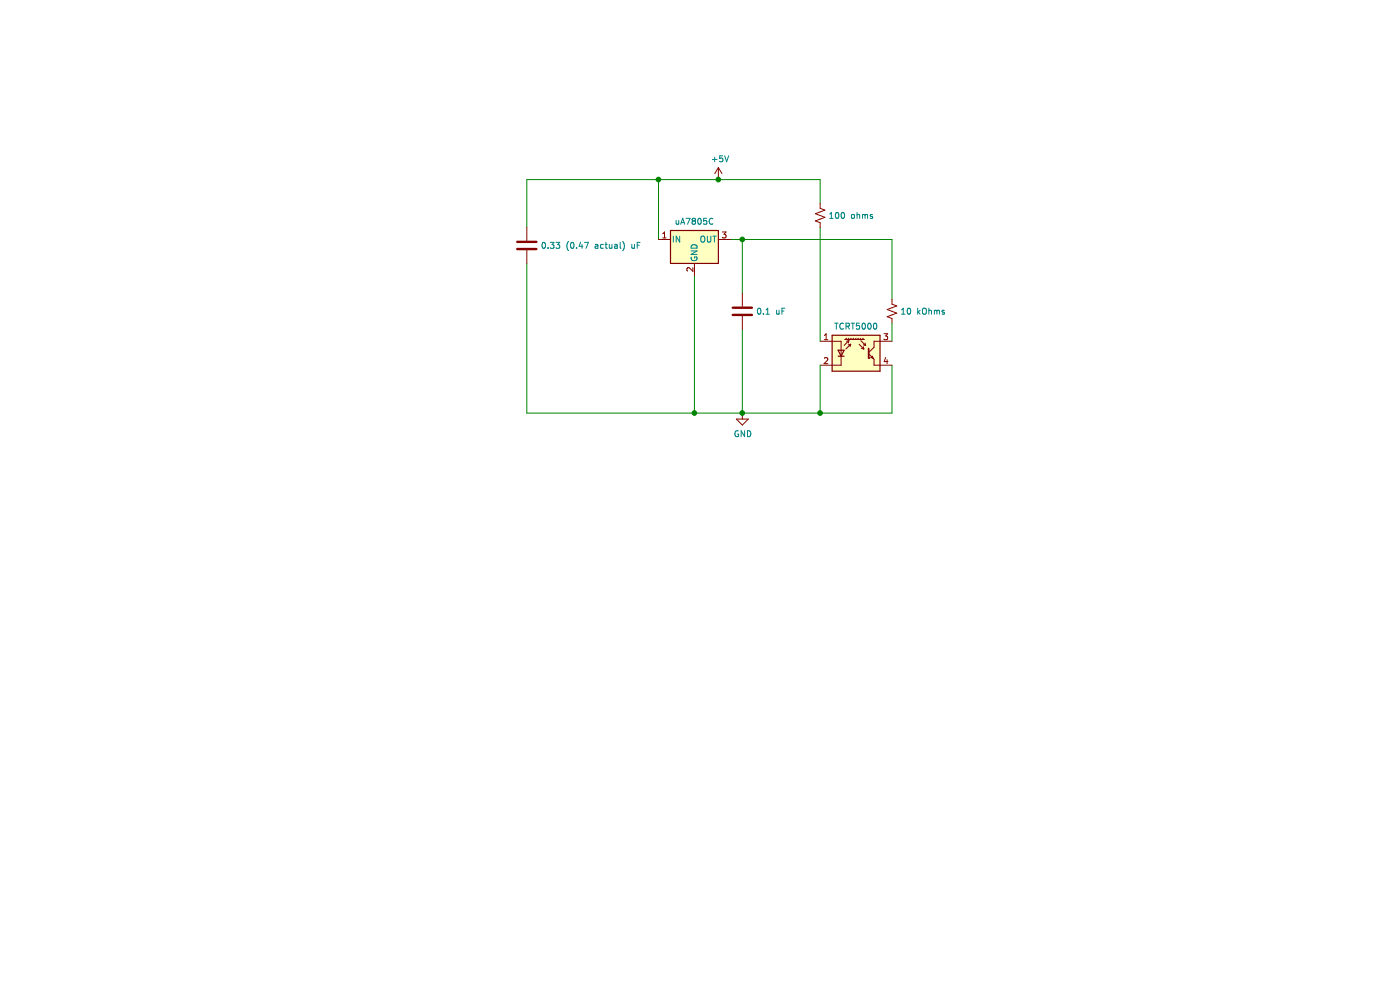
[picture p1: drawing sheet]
EESchema Schematic File Version 4
LIBS:tape_follower_sensor-cache
EELAYER 29 0
EELAYER END
$Descr A4 11693 8268
encoding utf-8
Sheet 1 1
Title ""
Date ""
Rev ""
Comp ""
Comment1 ""
Comment2 ""
Comment3 ""
Comment4 ""
$EndDescr
$Comp
L Regulator_Linear:uA7805 U?
U 1 1
P 5800 2000
F 0 "U?" H 5800 2242 50  0001 C CNN
F 1 "uA7805C" H 5800 2151 50  0000 C CNN
F 2 "" H 5825 1850 50  0001 L CIN
F 3 "http://www.ti.com/lit/ds/symlink/ua78.pdf" H 5800 1950 50  0001 C CNN
	1    5800 2000
	1    0    0    -1  
$EndComp
$Comp
L power:+5V #PWR?
U 1 1
P 6000 1500
F 0 "#PWR?" H 6000 1350 50  0001 C CNN
F 1 "+5V" H 6015 1673 50  0000 C CNN
F 2 "" H 6000 1500 50  0001 C CNN
F 3 "" H 6000 1500 50  0001 C CNN
	1    6000 1500
	1    0    0    -1  
$EndComp
$Comp
L Device:C C?
U 1 1
P 4400 2050
F 0 "C?" H 4515 2096 50  0001 L CNN
F 1 "0.33 (0.47 actual) uF" H 4515 2050 50  0000 L CNN
F 2 "" H 4438 1900 50  0001 C CNN
F 3 "~" H 4400 2050 50  0001 C CNN
	1    4400 2050
	1    0    0    -1  
$EndComp
Wire Wire Line
	4400 1500 4400 1900
$Comp
L power:GND #PWR?
U 1 1
P 6200 3450
F 0 "#PWR?" H 6200 3200 50  0001 C CNN
F 1 "GND" H 6205 3277 50  0000 C CNN
F 2 "" H 6200 3450 50  0001 C CNN
F 3 "" H 6200 3450 50  0001 C CNN
	1    6200 3450
	1    0    0    -1  
$EndComp
Wire Wire Line
	5500 2000 5500 1500
Wire Wire Line
	4400 2200 4400 3450
$Comp
L Device:C C?
U 1 1
P 6200 2600
F 0 "C?" H 6315 2646 50  0001 L CNN
F 1 "0.1 uF" H 6315 2600 50  0000 L CNN
F 2 "" H 6238 2450 50  0001 C CNN
F 3 "~" H 6200 2600 50  0001 C CNN
	1    6200 2600
	1    0    0    -1  
$EndComp
Connection ~ 6200 3450
Wire Wire Line
	6850 3450 6850 3050
$Comp
L Device:R_Small_US R?
U 1 1
P 6850 1800
F 0 "R?" H 6918 1846 50  0001 L CNN
F 1 "100 ohms" H 6918 1800 50  0000 L CNN
F 2 "" H 6850 1800 50  0001 C CNN
F 3 "~" H 6850 1800 50  0001 C CNN
	1    6850 1800
	1    0    0    -1  
$EndComp
Wire Wire Line
	6850 1700 6850 1500
Wire Wire Line
	6850 1900 6850 2850
Wire Wire Line
	6850 3450 7450 3450
Connection ~ 6850 3450
Wire Wire Line
	6200 2750 6200 3450
Wire Wire Line
	6100 2000 6200 2000
Wire Wire Line
	6200 2000 6200 2450
$Comp
L Sensor_Proximity:CNY70 TCRT?
U 1 1
P 7150 2950
F 0 "TCRT?" H 7150 3267 50  0001 C CNN
F 1 "TCRT5000" H 7150 3175 50  0000 C CNN
F 2 "OptoDevice:Vishay_TCRT5000" H 7150 2750 50  0001 C CNN
F 3 "http://www.vishay.com/docs/83760/tcrt5000.pdf" H 7150 3050 50  0001 C CNN
	1    7150 2950
	1    0    0    -1  
$EndComp
Wire Wire Line
	7450 3450 7450 3050
$Comp
L Device:R_Small_US R?
U 1 1
P 7450 2600
F 0 "R?" H 7518 2646 50  0001 L CNN
F 1 "10 kOhms" H 7518 2600 50  0000 L CNN
F 2 "" H 7450 2600 50  0001 C CNN
F 3 "~" H 7450 2600 50  0001 C CNN
	1    7450 2600
	1    0    0    -1  
$EndComp
Wire Wire Line
	7450 2000 7450 2500
Wire Wire Line
	7450 2850 7450 2700
Wire Wire Line
	5800 2300 5800 3450
Wire Wire Line
	6000 1500 6850 1500
Connection ~ 6000 1500
Wire Wire Line
	6200 2000 7450 2000
Connection ~ 6200 2000
Wire Wire Line
	6200 3450 6850 3450
Wire Wire Line
	4400 1500 5500 1500
Connection ~ 5500 1500
Wire Wire Line
	5500 1500 6000 1500
Wire Wire Line
	4400 3450 5800 3450
Connection ~ 5800 3450
Wire Wire Line
	5800 3450 6200 3450
$EndSCHEMATC
